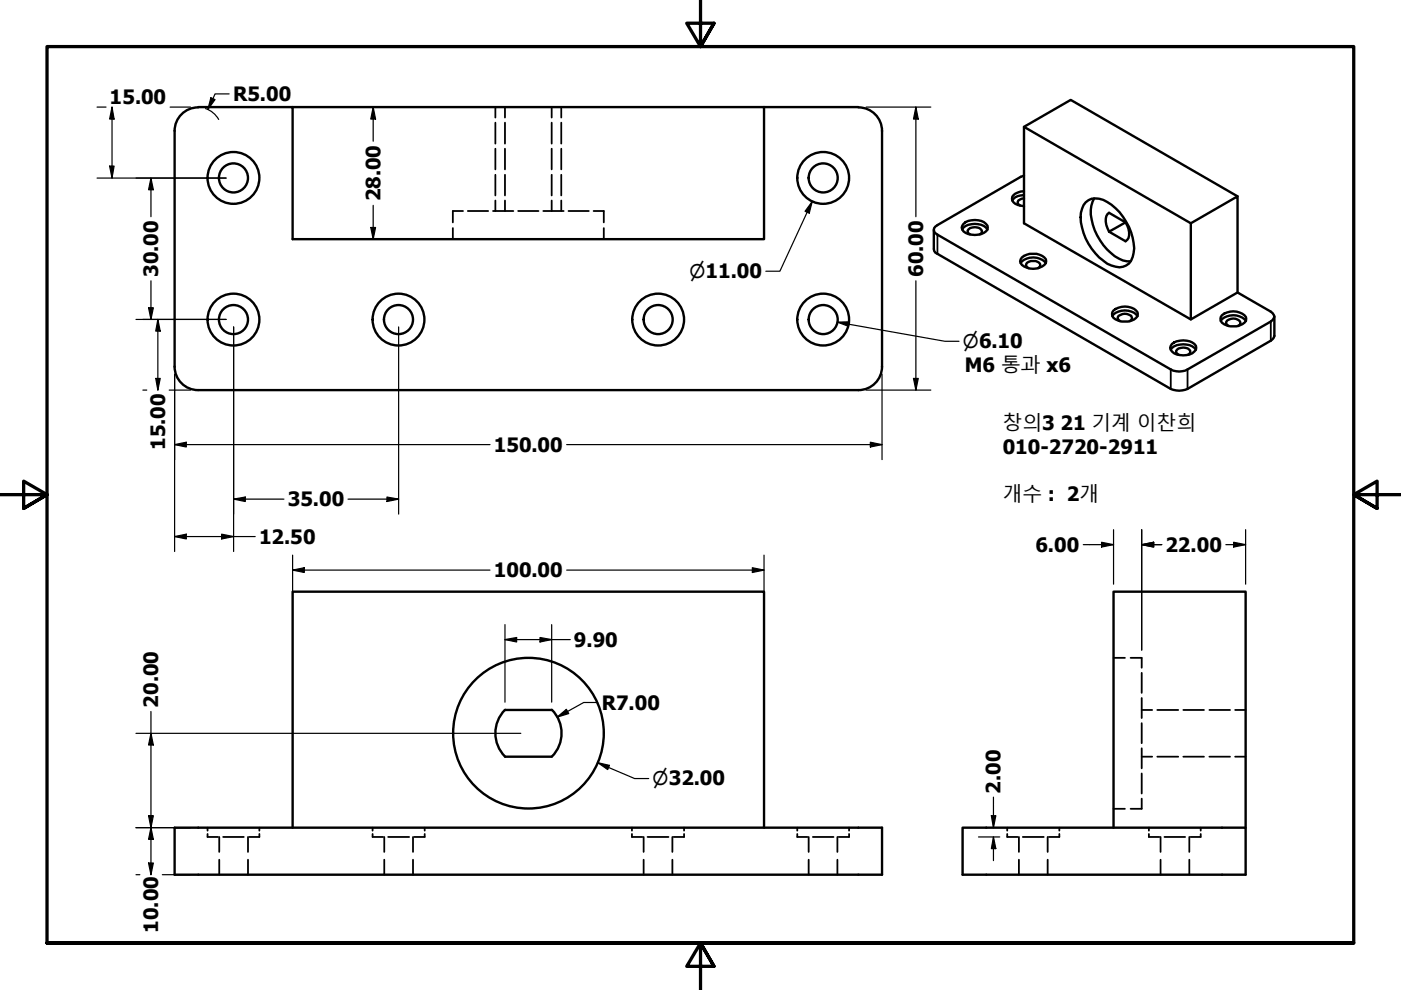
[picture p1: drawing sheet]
<svg xmlns="http://www.w3.org/2000/svg" width="297mm" height="210mm" viewBox="0 0 297 210" stroke-linecap="round" stroke-linejoin="round" font-family="sans-serif">
<!-- layer: Hidden (ANSI) -->
<g fill="none" stroke="#000" stroke-width=".38">
<path d="M105 22.7v2.2M105 26v4.5M105 31.5v4.4M105 37.1v4.3M107.1 22.7v2.2M107.1 26v4.5M107.1 31.5v4.4M107.1 37.1v4.3M117 22.7v2.2M117 26v4.5M117 31.5v4.4M117 37.1v4.3"/>
<path d="M119 22.7v2.2M119 26v4.5M119 31.5v4.4M119 37.1v4.3M96 48.4v2.3M98.2 44.7h-2.2v2.5M99.2 44.7h4.3M104.5 44.7h4.3M105 42.5v2.2M107.1 42.5v2.2M109.9 44.7h4.3M115.2 44.7h4.3"/>
<path d="M117 42.5v2.2M119 42.5v2.2M120.5 44.7h4.3M125.9 44.7h2.1v2.5M128 48.4v2.3M236.1 139.5h2.4M239.7 139.5h2.4v2.1M242.1 150.5h2.2M242.1 142.7v4.2M242.1 148v4.2M242.1 153.3v4.3M242.1 158.7v4.2"/>
<path d="M245.4 150.5h4.4M250.9 150.5h4.4M256.4 150.5h4.4M261.9 150.5h2.2M44 176.8v.7h2.2M44 175.5v.6M46.5 177.5v3.1M47.3 177.5h4.4M52.6 177.5v3.1M55 176.8v.7h-2.2M55 175.5v.6M79 176.8v.7h2.2"/>
<path d="M79 175.5v.6M81.5 177.5v3.1M82.3 177.5h4.4M87.6 177.5v3.1M90 176.8v.7h-2.2M90 175.5v.6M134 176.8v.7h2.2M134 175.5v.6M136.5 177.5v3.1M137.3 177.5h4.4M142.6 177.5v3.1M145 176.8v.7h-2.2"/>
<path d="M145 175.5v.6M169 176.8v.7h2.2M169 175.5v.6M171.4 177.5v3.1M172.3 177.5h4.4M177.5 177.5v3.1M180 176.8v.7h-2.2M180 175.5v.6M213.6 176.8v.7h2.2M213.6 175.5v.6M216 177.5v3.1M216.9 177.5h4.4"/>
<path d="M222.1 177.5v3.1M224.6 176.8v.7h-2.2M224.6 175.5v.6M236.1 171.5h2.4M242.1 160.4h2.2M242.1 164v4.2M242.1 169.3v2.2h-2.4M243.6 176.8v.7h2.2M243.6 175.5v.6M245.4 160.4h4.4M246.1 177.5v3.1M246.9 177.5h4.4"/>
<path d="M250.9 160.4h4.4M252.2 177.5v3.1M254.6 176.8v.7h-2.2M254.6 175.5v.6M256.4 160.4h4.4M261.9 160.4h2.2M46.5 182.3v3.2M52.6 182.3v3.2M81.5 182.3v3.2M87.6 182.3v3.2M136.5 182.3v3.2M142.6 182.3v3.2"/>
<path d="M171.4 182.3v3.2M177.5 182.3v3.2M216 182.3v3.2M222.1 182.3v3.2M246.1 182.3v3.2M252.2 182.3v3.2"/>
</g>
<!-- layer: Visible (ANSI) -->
<g fill="none" stroke="#000" stroke-width=".51">
<path d="M37 27.7v50.1M42 22.8a5 5 0 0 0-5 5M42 22.7h20v28h100v-28M62 22.7h120M182 22.8a5 5 0 0 1 5 5M187 27.7v50.1M217.1 37.2l-.7 .3-17.6 10.2a1.06 1.06 0 0 0-.8 1 1.06 1.06 0 0 0 .8 1.1l49.4 28.5a3.8 3.8 0 0 0 3.6 0l17.6-10.1a1.1 1.1 0 0 0 .8-1.1 1.1 1.1 0 0 0-.8-1l-7-4.1-9.9 5.7-35.4-20.4v-20.4l9.9-5.7 35.4 20.4M217.1 26.9l35.4 20.4 9.9-5.7v20.4M198 48.7v4.1l.3 .8 49.9 28.9a4.3 4.3 0 0 0 3.6 0l18-10.6 .4-.7v-4.1M204 48.7a3.3 3.3 0 0 1 4-1l1 .5 .4 .5M204.3 47.5a3.8 3.8 0 0 1 4.7 0 1.1 1.1 0 0 1-.4 1.9 4.2 4.2 0 0 1-4.3-.3 1.02 1.02 0 0 1 0-1.6zM205.7 49.7l-.5-.5a.96 .96 0 0 1 1-1 1.46 1.46 0 0 1 2 1l-.5 .5"/>
<path d="M216.4 55.8a3.6 3.6 0 0 1 5.3 0M216.7 54.6a3.9 3.9 0 0 1 5 .4 1.16 1.16 0 0 1-.7 1.5 3.6 3.6 0 0 1-4.6-.7l-.1-.4zM217.1 41.4a2.75 2.75 0 0 0-2.5 1.1M217.1 40.5a3.2 3.2 0 0 0-2.5 1.2 1.62 1.62 0 0 0 1.8 1.9l.7 .1M217.1 42.1a1.21 1.21 0 0 0-1.3 1l.5 .5M218.1 56.9l-.5-.5a1.09 1.09 0 0 1 1.5-1.1 1.21 1.21 0 0 1 1.4 1.1l-.4 .5M230.2 42.9a3.6 3.6 0 0 1 4.6-.1 12.6 12.6 0 0 1 5.7 9.8 4.4 4.4 0 0 1-1.7 3.7 4.6 4.6 0 0 1-4.9-1 11.9 11.9 0 0 1-4.7-10.2l.5-1.6zM232 42.1a6.8 6.8 0 0 0-.3 5.6 11.8 11.8 0 0 0 6.4 7.5l1.6 .2M238.6 47.2a3.4 3.4 0 0 1 .4 3.6l-.4 .4-3.5-2.1M238.6 47.2l-3.5-2.1a2.61 2.61 0 0 0-.3 3.3l.3 .7M238.6 47.2l-3.5 1.9M252.5 47.3v20.4"/>
<path d="M37 77.7a5 5 0 0 0 5 5M187 77.7a5 5 0 0 1-5 5M235.8 67a3.6 3.6 0 0 1 5.4 0M236.1 65.8a3.7 3.7 0 0 1 5.1 .4 1.37 1.37 0 0 1-1.3 1.8 3.6 3.6 0 0 1-4.1-1v-.8zM237.5 68.1l-.5-.6a.96 .96 0 0 1 1-.9 1.77 1.77 0 0 1 2 .7v.2l-.5 .6M248.2 74.1a3.4 3.4 0 0 1 4-.9l1 .6 .4 .3M248.5 72.9a3.9 3.9 0 0 1 5.1 .4 1.25 1.25 0 0 1-.8 1.6 4.1 4.1 0 0 1-4.3-.4 1.02 1.02 0 0 1 0-1.6zM249.9 75.2l-.5-.5a.96 .96 0 0 1 1-.9 1.36 1.36 0 0 1 1.9 .9l-.4 .5M258.8 68a3.6 3.6 0 0 1 5.4 0M259.1 66.8a3.7 3.7 0 0 1 5.1 .4 1.16 1.16 0 0 1-.8 1.5 3.6 3.6 0 0 1-4.6-.7v-.8zM260.5 69.1l-.5-.5a1.53 1.53 0 0 1 2.4-.8 .7 .7 0 0 1 .6 .6 .7 .7 0 0 1-.5 .7M42 82.7h140"/>
<path d="M107.1 150.5h9.9M107.1 150.5a7 7 0 0 0 0 9.9M117 150.5a7 7 0 0 1 0 9.9M37 175.5h150v10h-150zM62 175.5v-50.1h100v50.1M107.1 160.4h9.9M204.1 175.5h60v10h-60zM236.1 175.5v-50.1h28v50.1"/>
<circle cx="49.5" cy="37.7" r="3.1"/>
<circle cx="49.5" cy="37.7" r="5.5"/>
<circle cx="174.5" cy="37.7" r="3.1"/>
<circle cx="174.5" cy="37.7" r="5.5"/>
<circle cx="49.5" cy="67.8" r="3.1"/>
<circle cx="49.5" cy="67.8" r="5.5"/>
<circle cx="84.5" cy="67.8" r="3.1"/>
<circle cx="84.5" cy="67.8" r="5.5"/>
<circle cx="139.5" cy="67.8" r="3.1"/>
<circle cx="139.5" cy="67.8" r="5.5"/>
<circle cx="174.5" cy="67.8" r="3.1"/>
<circle cx="174.5" cy="67.8" r="5.5"/>
<circle cx="112" cy="155.5" r="16"/>
</g>
<!-- layer: Visible Narrow (ANSI) -->
<path d="M198.8 49.8v4M248.2 78.3v4.2M251.8 78.3v4.2M269.4 68.2v4" fill="none" stroke="#000" stroke-width=".38"/>
<!-- layer: Border (ANSI) -->
<path d="M148.5 -.1v10l-2.9-5h5.8l-2.9 5 2.9-5M0 104.9h10l-5-2.9v5.8l5-2.9-5 2.9M297 104.9h-10l5-2.9v5.8l-5-2.9 5 2.9M10 199.9v-190h277v190h-277h277M151.4 204.9l-2.9-5 2.9 5h-5.8l2.9-5v10" fill="none" stroke="#000" stroke-width=".7"/>
<!-- layer: Dimension (ANSI) -->
<g fill="none" stroke="#000" stroke-width=".25">
<path d="M48.6 19.9h-3l-1.5 3.3M20.6 22.7h1.9M20.6 37.8h27.3M23.2 35.2h1l-.5 2.6zM23.7 22.7l.5 2.5h-1zM23.7 22.7v15.1M32 37.8l.5 2.4h-1zM32 37.8v8.1M36.1 22.7h4.3M43.6 23l1.6 .9 1.2 1.4M44.7 20.7l.9 .4-1.5 2.1zM79.1 22.7l.5 2.5h-1z"/>
<path d="M79.1 22.7v7.2M183.6 22.7h13.8M194.2 22.7l.5 2.5h-1zM194.2 22.7v23.2M32 59.5v8.2M78.6 48.2h1l-.5 2.5zM79.1 43.5v7.2M172.2 42.7l-.6 2.5-.9-.4zM172.2 42.7l-6.8 14.8h-3M194.2 59.5v23.2M28.8 67.7h19.1M31.5 65.2h1l-.5 2.5z"/>
<path d="M33.5 67.7l.5 2.5h-1zM33.5 67.7v15M37 79.3v37.6M49.5 69.3v47.6M84.5 69.3v39.7M177.5 68.3l2.6-.1-.2 1zM177.5 68.3l22.8 4.1h3M187 79.3v18.1M30.3 82.7h.8M33 80.2h1l-.5 2.5zM35.9 82.7h4.5M37 94.3l2.5-.5v1z"/>
<path d="M37 94.3h66.9M120.1 94.3h66.9M183.6 82.7h13.8M184.5 93.8l2.5 .5-2.5 .5zM193.7 80.2h1l-.5 2.5zM37 113.8l2.5-.5v1zM37 113.8h17.1M47 113.3l2.5 .5-2.5 .5zM49.5 105.8l2.5-.4v.9zM49.5 105.8h10.7M62 117.7v56.1M73.8 105.8h10.7"/>
<path d="M82 105.4l2.5 .4-2.5 .5zM162 117.7v56.1M229.7 115.5h6.4M233.6 115l2.5 .5-2.5 .5zM236.1 112.3v11.6M242.1 115.5l2.5-.5v1zM242.1 115.5h4.2M242.1 112.3v25.5M259.9 115.5h4.2M261.6 115l2.5 .5-2.5 .5zM264.1 112.3v11.6M62 120.9l2.5-.5v1z"/>
<path d="M62 120.9h41.9M107.1 135.6l2.4-.4v.9zM107.1 135.6h13.8M107.1 132.4v16.5M114.5 135.2l2.5 .4-2.5 .5zM117 132.4v16.5M120.1 120.9h41.9M159.5 120.4l2.5 .5-2.5 .5zM28.8 155.5h81.6M32 155.5l.5 2.5h-1zM32 150.8v34.7M118.1 152.1l2-1.7 .5 .9z"/>
<path d="M126.7 148.9h-2.9l-5.7 3.2M28.8 175.5h11.6M31.5 172.9h1l-.5 2.6zM32 175.5l.5 2.5h-1zM126.7 161.7l2.5 .6-.4 .9zM126.7 161.7l7.9 3.4h2.9M207.5 177.5h4.5M210.2 172.9h.9l-.5 2.6zM210.6 177.5l.5 2.4h-.9zM210.6 169v6.5M210.6 177.5v5M28.8 185.5h.9"/>
<path d="M31.5 183h1l-.5 2.5zM34.4 185.5h6"/>
</g>
<g fill="#000">
<path d="M23.2 35.2h1l-.5 2.6zM23.7 22.7l.5 2.5h-1zM44.7 20.7l.9 .4-1.5 2.1zM79.1 22.7l.5 2.5h-1zM194.2 22.7l.5 2.5h-1zM32 37.8l.5 2.4h-1zM78.6 48.2h1l-.5 2.5zM172.2 42.7l-.6 2.5-.9-.4zM31.5 65.2h1l-.5 2.5zM33.5 67.7l.5 2.5h-1zM177.5 68.3l2.6-.1-.2 1zM33 80.2h1l-.5 2.5z"/>
<path d="M37 94.3l2.5-.5v1zM184.5 93.8l2.5 .5-2.5 .5zM193.7 80.2h1l-.5 2.5zM37 113.8l2.5-.5v1zM47 113.3l2.5 .5-2.5 .5zM49.5 105.8l2.5-.4v.9zM82 105.4l2.5 .4-2.5 .5zM233.6 115l2.5 .5-2.5 .5zM242.1 115.5l2.5-.5v1zM261.6 115l2.5 .5-2.5 .5zM62 120.9l2.5-.5v1zM107.1 135.6l2.4-.4v.9z"/>
<path d="M114.5 135.2l2.5 .4-2.5 .5zM159.5 120.4l2.5 .5-2.5 .5zM32 155.5l.5 2.5h-1zM118.1 152.1l2-1.7 .5 .9zM31.5 172.9h1l-.5 2.6zM32 175.5l.5 2.5h-1zM126.7 161.7l2.5 .6-.4 .9zM210.2 172.9h.9l-.5 2.6zM210.6 177.5l.5 2.4h-.9zM31.5 183h1l-.5 2.5z"/>
</g>
<g font-size="4.2">
<text x="23.2" y="22.1">15.00</text>
<text x="49.4" y="21.4">R5.00</text>
<text x="80.6" y="42.7" transform="rotate(-90 80.6 42.7)">28.00</text>
<text x="33.5" y="58.7" transform="rotate(-90 33.5 58.7)">30.00</text>
<text x="195.7" y="58.7" transform="rotate(-90 195.7 58.7)">60.00</text>
<text x="204.6" y="78.8">M6 통과 x6</text>
<text x="35" y="95.4" transform="rotate(-90 35 95.4)">15.00</text>
<text x="104.7" y="95.8">150.00</text>
<text x="212.6" y="91.2">창의3</text>
<text x="224.9" y="91.2">21 기계 이찬희</text>
<text x="212.6" y="96.2">010-2720-2911</text>
<text x="61" y="107.4">35.00</text>
<text x="212.6" y="106.3">개수 : 2개</text>
<text x="54.9" y="115.3">12.50</text>
<text x="219.5" y="117">6.00</text>
<text x="247.1" y="117">22.00</text>
<text x="104.7" y="122.4">100.00</text>
<text x="121.7" y="137.1">9.90</text>
<text x="33.5" y="150.1" transform="rotate(-90 33.5 150.1)">20.00</text>
<text x="127.6" y="150.5">R7.00</text>
<text x="212.2" y="168.2" transform="rotate(-90 212.2 168.2)">2.00</text>
<text x="33.5" y="197.8" transform="rotate(-90 33.5 197.8)">10.00</text>
</g>
<g font-size="3.9">
<text x="146.2" y="59">⌀11.00</text>
<text x="204.2" y="73.8">⌀6.10</text>
<text x="138.4" y="166.5">⌀32.00</text>
</g>
</svg>
